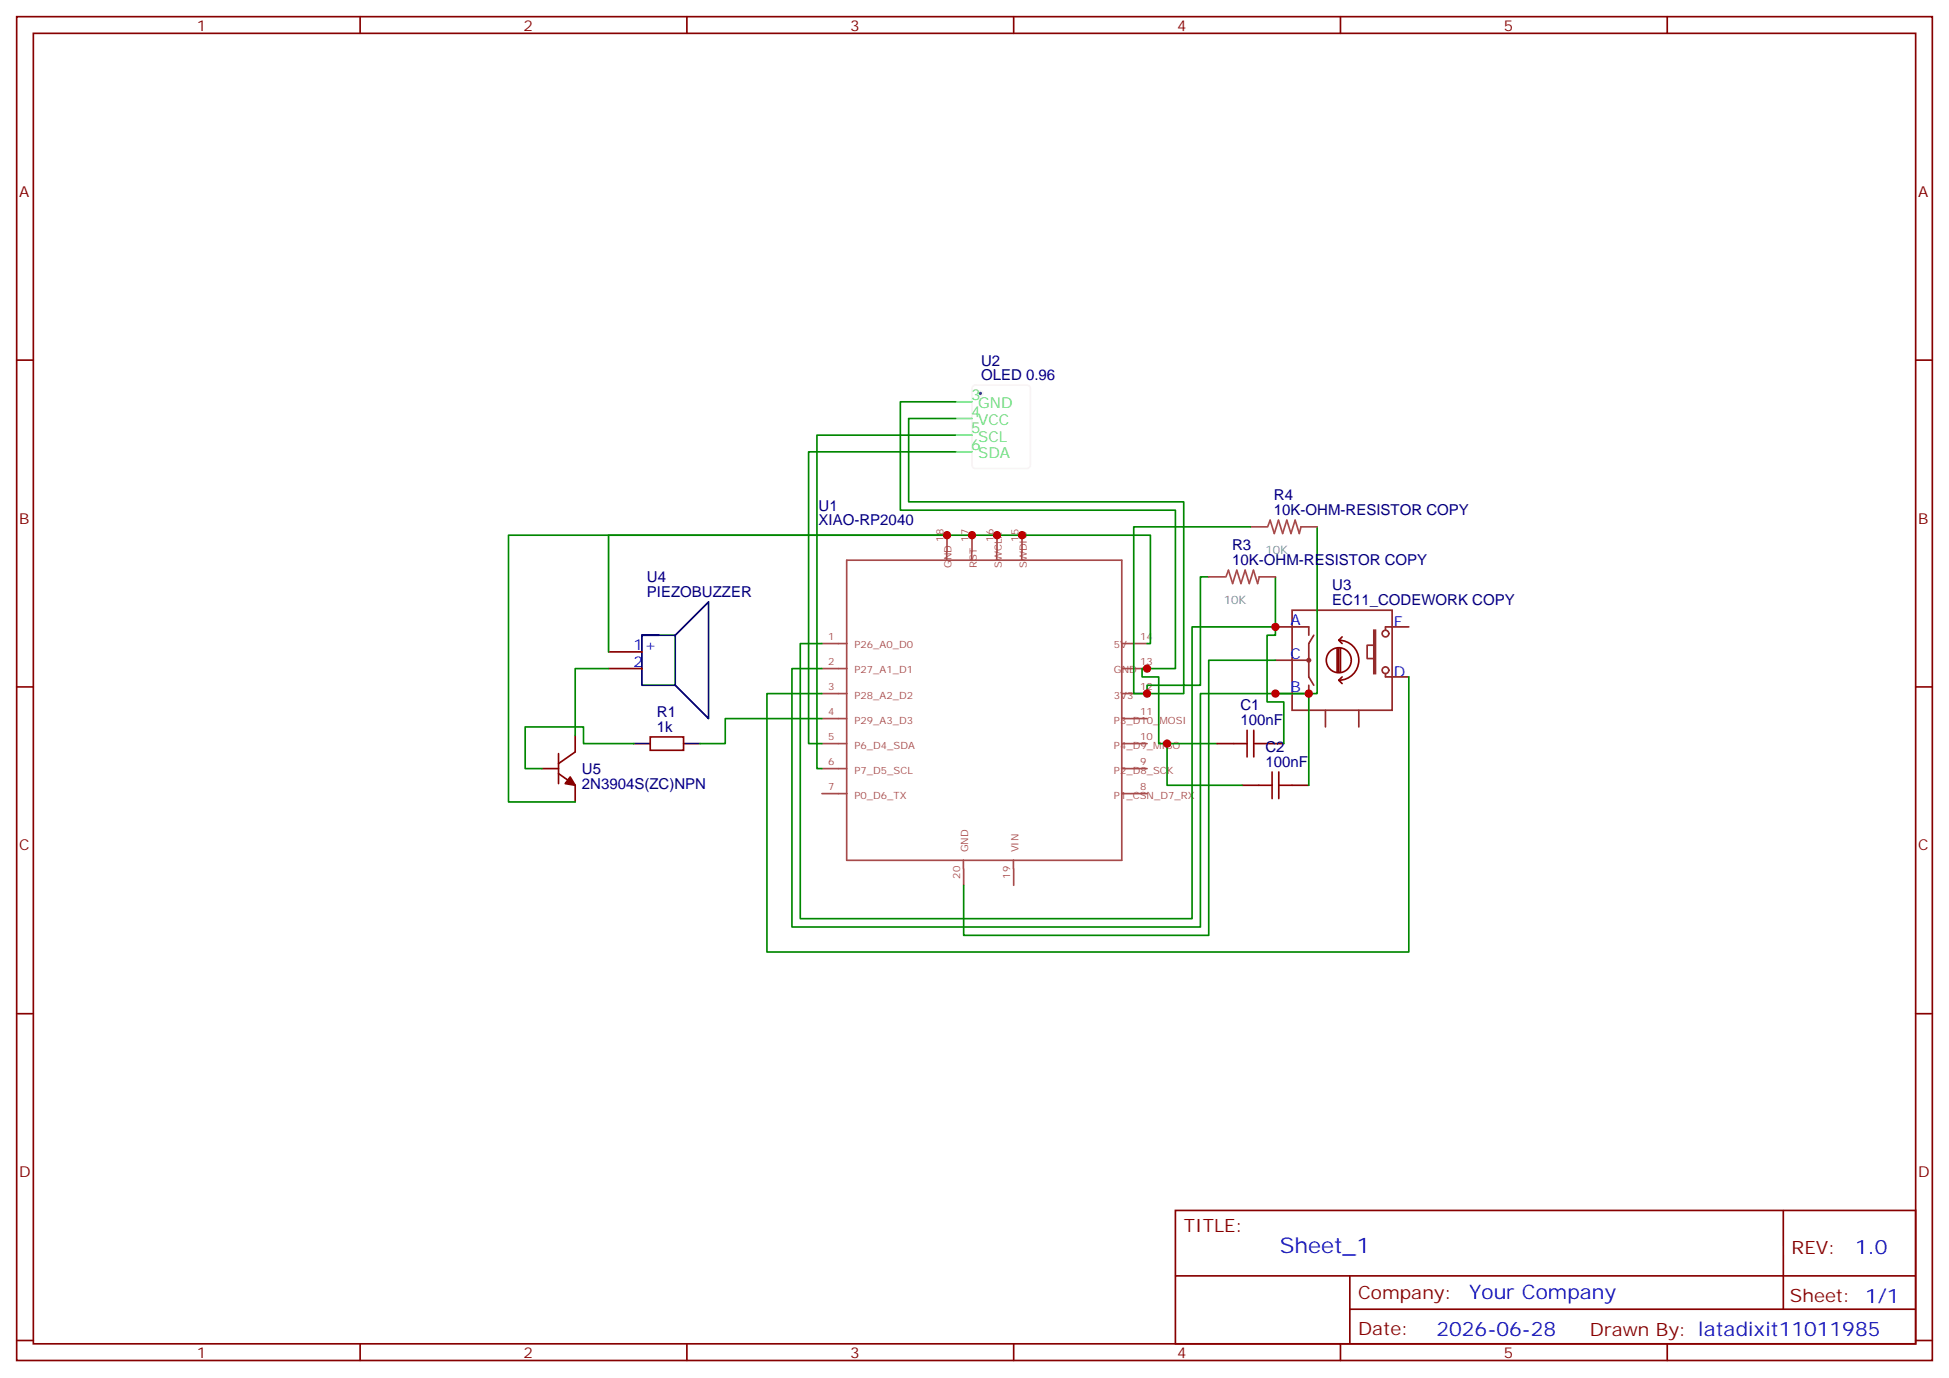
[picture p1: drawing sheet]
<svg xmlns="http://www.w3.org/2000/svg" width="412mm" height="292mm" viewBox="0 0 412 292" stroke-linecap="round" stroke-linejoin="round" font-family="sans-serif">
<g fill="none" stroke="#870000" stroke-width=".35">
<path d="M3.5 3.5h405.4v284.4h-405.4zM7.1 7.1h398.2v277.2h-398.2zM76.2 3.5v3.6M145.3 3.5v3.6M214.5 3.5v3.6M283.6 3.5v3.6M352.8 3.5v3.6M3.5 76.2h3.6M405.3 76.2h3.6M3.5 145.3h3.6M405.3 145.3h3.6M3.5 214.5h3.6"/>
<path d="M405.3 214.5h3.6M248.7 256.1h156.6v28.2h-156.6zM377.3 256.1v20.9M248.7 270h156.5M285.6 277h119.6M285.6 270v14.1M3.5 283.6h3.6M76.2 284.3v3.6M145.3 284.3v3.6M214.5 284.3v3.6M283.6 284.3v3.6M352.8 284.3v3.6"/>
<path d="M405.3 283.6h3.6"/>
</g>
<g fill="none" stroke="#a64a4a" stroke-width=".35">
<path d="M179.2 118.5h58.2v63.5h-58.2zM200.3 116.8v1.7M200.4 113.2v3.5M205.6 116.8v1.7M205.7 113.2v3.5M210.9 116.8v1.7M211 113.2v3.5M216.2 116.8v1.7M216.3 113.2v3.5M173.9 136.2h5.3M237.4 136.2h1.7M239.2 136.2h3.5"/>
<path d="M173.9 141.5h5.3M173.9 146.8h5.3M173.9 152h5.3M173.9 157.3h5.3M237.4 141.5h1.7M237.4 146.8h1.7M237.4 152h1.7M237.4 157.3h1.7M239.2 141.5h3.5M239.2 146.8h3.5M239.2 152h3.5M239.2 157.3h3.5"/>
<path d="M173.9 162.6h5.3M173.9 167.9h5.3M237.4 162.6h1.7M237.4 167.9h1.7M239.2 162.6h3.5M239.2 167.9h3.5M203.8 182v1.8M203.9 183.9v3.4M214.4 182v1.8M214.5 183.9v3.4"/>
</g>
<path d="M205.9 81.7l.5-.2h10.9a.71 .71 0 0 1 .7 .7v16.2a.76 .76 0 0 1-.7 .7h-10.9a.76 .76 0 0 1-.7-.7v-16.2z" fill="none" stroke="#f7f7f2" stroke-width=".35"/>
<circle cx="207.4" cy="83.3" r=".53" fill="#454759" stroke="#f7f7f2" stroke-width=".35"/>
<path d="M202.1 85h3.6M202.1 88.5h3.6M202.1 92.1h3.6M202.1 95.6h3.6" fill="none" stroke="#4ffa78" stroke-width=".35"/>
<g fill="none" stroke="#8c2424" stroke-width=".35">
<path d="M269.9 132.6h7v1.8M269.9 139.7h7M273.4 129.1h21.2v21.2h-21.2zM278 134.4l-1.1 1.8v7l1.1 1.8M290.7 133.3h.3v9.2h-.3zM290.7 136.5h-1.4v2.8h1.4M298.1 132.6h-4.9v.7M276.9 145v1.8h-7M280.5 150.3v3.5M287.5 150.3v3.5M293.2 142.5v.7h4.9"/>
<circle cx="276.9" cy="139.7" r=".35"/>
<circle cx="293.2" cy="134.1" r=".71"/>
<circle cx="293.2" cy="141.8" r=".71"/>
</g>
<path d="M282.9 137.2v5M283.3 135.5a4.2 4.2 0 0 1 4.2 4.2 4.2 4.2 0 0 1-4.2 4.2M283.3 137.2v5M283.3 135.5l.7 .7M283.6 137.2v5M284 134.8l-.7 .7M285.9 139.7a2.65 2.65 0 0 0-3.7-2.4 2.65 2.65 0 0 0-.6 4.4 2.65 2.65 0 0 0 4.2-1.3l.1-.6M283.3 143.9l.7 .7M284 143.2l-.7 .7" fill="none" stroke="#850000" stroke-width=".35"/>
<path d="M135.8 134.4h7.1v10.6h-7.1v-10.6h3.5M142.9 134.4l7-7v24.6l-7-7M134.1 157.3h3.5M144.6 157.3h3.6" fill="none" stroke="#000" stroke-width=".35"/>
<path d="M128.8 137.9h7M118.2 159.5v6.3M121.7 155.6v3.5l-3.5 2.5M128.8 141.5h7M137.6 155.9h7v2.9h-7zM257.5 157.3h3.6M268.1 157.3h3.5M114.7 162.6h3.5M118.2 163.7l3.5 2.5v3.5M262.8 166.2h3.5M273.4 166.2h3.5" fill="none" stroke="#870000" stroke-width=".35"/>
<g fill="none" stroke="#008700" stroke-width=".35">
<path d="M202.1 88.5h-9.8v17.7h58.2v40.6h-7.8v-1.8h11.3v-22.9h1.8M202.1 85h-11.6v23h58.2v33.5h-7v1.7h3.5v14.1h12.3M202.1 92.1h-29.2v70.5h1M202.1 95.6h-31v61.7h2.8M200.4 113.2h-92.8v56.5h14.1M264.6 111.5h-24.7v35.3h2.8M278.7 111.5v35.3h-24.7v49.3h-86.4v-54.6h6.3M242.7 136.2h.7v-23h-114.6v24.7M269.9 122.1v10.5h-17.7v61.8h-82.9v-58.2h4.6M269.9 139.7h-14.1v58.2h-51.9v-10.6M269.9 132.6v1.8h-1.8v14.1h3.5v8.8M128.8 141.5h-7.1v14.1"/>
<path d="M134.1 157.3h-10.6v-3.5h-12.4v8.8h3.6M173.9 152h-20.4v5.3h-5.3M246.9 157.3v8.9h15.9M276.9 146.8v19.4M298.1 143.2v58.2h-135.8v-54.6h11.6"/>
</g>
<path d="M261.1 157.3h2.8M263.9 154.5v5.7M265.3 154.5v5.7M265.3 157.3h2.8M266.3 166.2h2.9M269.2 163.3v5.7M270.6 163.3v5.7M270.6 166.2h2.8" fill="none" stroke="#a10000" stroke-width=".35"/>
<path d="M264.6 111.5h3.5M268.2 111.5l.6-1.4 .8 2.8 .9-2.8 .9 2.8 .9-2.8 .9 2.8 .8-2.8 .9 2.8 .4-1.4M275.2 111.5h3.5M255.8 122.1h3.4M259.4 122.1l.5-1.4 .9 2.8 .9-2.8 .9 2.8 .9-2.8 .8 2.8 .9-2.8 .9 2.8 .4-1.4M266.4 122.1h3.5" fill="none" stroke="#a64a4a" stroke-width=".35"/>
<path d="M120.6 164.4l1.1 1.8-2.1-.4z" fill="#870000" stroke="#870000" stroke-width=".35"/>
<g fill="#c00">
<circle cx="269.9" cy="132.6" r=".88"/>
<circle cx="242.7" cy="146.8" r=".88"/>
<circle cx="242.7" cy="141.5" r=".88"/>
<circle cx="269.9" cy="146.8" r=".88"/>
<circle cx="276.9" cy="146.8" r=".88"/>
<circle cx="246.9" cy="157.3" r=".88"/>
<circle cx="200.4" cy="113.2" r=".88"/>
<circle cx="205.7" cy="113.2" r=".88"/>
<circle cx="211" cy="113.2" r=".88"/>
<circle cx="216.3" cy="113.2" r=".88"/>
</g>
<text font-size="4.6" fill="#00f" x="270.8" y="265.1">Sheet_1</text>
<g font-size="4.2" fill="#00f">
<text x="392.5" y="265.4">1.0</text>
<text x="310.9" y="274.9">Your Company</text>
<text x="304" y="282.7">2026-06-28</text>
</g>
<g font-size="3.9" fill="#800">
<text x="250.5" y="260.7">TITLE:</text>
<text x="379.1" y="265.4">REV:</text>
<text x="287.4" y="274.9">Company:</text>
<text x="378.7" y="275.5">Sheet: 1/1</text>
<text x="287.4" y="282.6">Date:</text>
<text x="336.4" y="282.7">Drawn By: latadixit11011985</text>
</g>
<g font-size="3.2" fill="#800">
<text x="41.6" y="6.5">1</text>
<text x="110.8" y="6.5">2</text>
<text x="179.9" y="6.5">3</text>
<text x="249.1" y="6.5">4</text>
<text x="318.2" y="6.5">5</text>
<text x="4.1" y="41.6">A</text>
<text x="405.9" y="41.6">A</text>
<text x="4.1" y="110.8">B</text>
<text x="405.9" y="110.8">B</text>
<text x="4.1" y="179.9">C</text>
<text x="405.9" y="179.9">C</text>
<text x="4.1" y="249.1">D</text>
<text x="405.9" y="249.1">D</text>
<text x="41.6" y="287.3">1</text>
<text x="110.8" y="287.3">2</text>
<text x="179.9" y="287.3">3</text>
<text x="249.1" y="287.3">4</text>
<text x="318.2" y="287.3">5</text>
</g>
<g font-size="3.2" fill="#000080">
<text x="207.6" y="77.5">U2</text>
<text x="207.6" y="80.4">OLED 0.96</text>
<text x="269.5" y="105.8">R4</text>
<text x="173.2" y="111.1">XIAO-RP2040</text>
<text x="173.2" y="108.2">U1</text>
<text x="269.5" y="109">10K-OHM-RESISTOR COPY</text>
<text x="260.7" y="119.6">10K-OHM-RESISTOR COPY</text>
<text x="260.7" y="116.4">R3</text>
<text x="136.9" y="123.1">U4</text>
<text x="281.9" y="124.8">U3</text>
<text x="136.9" y="126.3">PIEZOBUZZER</text>
<text x="281.9" y="128.1">EC11_CODEWORK COPY</text>
<text x="139" y="154.9">1k</text>
<text x="139" y="151.7">R1</text>
<text x="262.5" y="153.5">100nF</text>
<text x="262.5" y="150.2">C1</text>
<text x="267.8" y="159.1">C2</text>
<text x="123.1" y="167">2N3904S(ZC)NPN</text>
<text x="123.1" y="163.8">U5</text>
<text x="267.8" y="162.3">100nF</text>
</g>
<g font-size="3.2" fill="#50fa78">
<text x="205.5" y="84.7">3</text>
<text x="205.5" y="88.2">4</text>
<text x="207" y="86.4">GND</text>
<text x="207" y="90">VCC</text>
<text x="205.5" y="91.7">5</text>
<text x="205.5" y="95.2">6</text>
<text x="207" y="93.5">SCL</text>
<text x="207" y="97">SDA</text>
</g>
<g font-size="3.2" fill="#00f">
<text x="134.1" y="137.6">1</text>
<text x="136.3" y="137.6">+</text>
<text x="273" y="132.3">A</text>
<text x="294.9" y="132.6">E</text>
<text x="134.1" y="141.1">2</text>
<text x="273" y="139.3">C</text>
<text x="294.9" y="143.2">D</text>
<text x="273" y="146.4">B</text>
</g>
<g font-size="2.5" fill="#838383">
<text x="267.8" y="117.3">10K</text>
<text x="258.9" y="127.9">10K</text>
</g>
<g font-size="2.1" fill="#a54b4b">
<text x="199.6" y="114.6" transform="rotate(-90 199.6 114.6)">18</text>
<text x="204.9" y="114.6" transform="rotate(-90 204.9 114.6)">17</text>
<text x="210.2" y="114.6" transform="rotate(-90 210.2 114.6)">16</text>
<text x="215.5" y="114.6" transform="rotate(-90 215.5 114.6)">15</text>
<text x="201.4" y="120.2" transform="rotate(-90 201.4 120.2)">GND</text>
<text x="206.7" y="120.2" transform="rotate(-90 206.7 120.2)">RST</text>
<text x="211.9" y="120.2" transform="rotate(-90 211.9 120.2)">SWCLK</text>
<text x="217.2" y="120.2" transform="rotate(-90 217.2 120.2)">SWDIO</text>
<text x="175.3" y="135.5">1</text>
<text x="180.8" y="137.2">P26_A0_D0</text>
<text x="235.7" y="137.2">5V</text>
<text x="241.3" y="135.5">14</text>
<text x="175.3" y="140.8">2</text>
<text x="180.8" y="142.5">P27_A1_D1</text>
<text x="235.7" y="142.5">GND</text>
<text x="241.3" y="140.8">13</text>
<text x="175.3" y="146.1">3</text>
<text x="180.8" y="147.8">P28_A2_D2</text>
<text x="235.7" y="147.8">3V3</text>
<text x="241.3" y="146.1">12</text>
<text x="175.3" y="151.4">4</text>
<text x="180.8" y="153.1">P29_A3_D3</text>
<text x="235.7" y="153.1">P3_D10_MOSI</text>
<text x="241.3" y="151.4">11</text>
<text x="175.3" y="156.6">5</text>
<text x="175.3" y="161.9">6</text>
<text x="180.8" y="158.4">P6_D4_SDA</text>
<text x="235.7" y="158.4">P4_D9_MISO</text>
<text x="241.3" y="161.9">9</text>
<text x="241.3" y="156.6">10</text>
<text x="175.3" y="167.2">7</text>
<text x="180.8" y="163.7">P7_D5_SCL</text>
<text x="235.7" y="163.7">P2_D8_SCK</text>
<text x="241.3" y="167.2">8</text>
<text x="180.8" y="169">P0_D6_TX</text>
<text x="235.7" y="169">P1_CSN_D7_RX</text>
<text x="203.2" y="185.9" transform="rotate(-90 203.2 185.9)">20</text>
<text x="204.9" y="180.4" transform="rotate(-90 204.9 180.4)">GND</text>
<text x="213.7" y="185.9" transform="rotate(-90 213.7 185.9)">19</text>
<text x="215.5" y="180.4" transform="rotate(-90 215.5 180.4)">VIN</text>
</g>
</svg>
